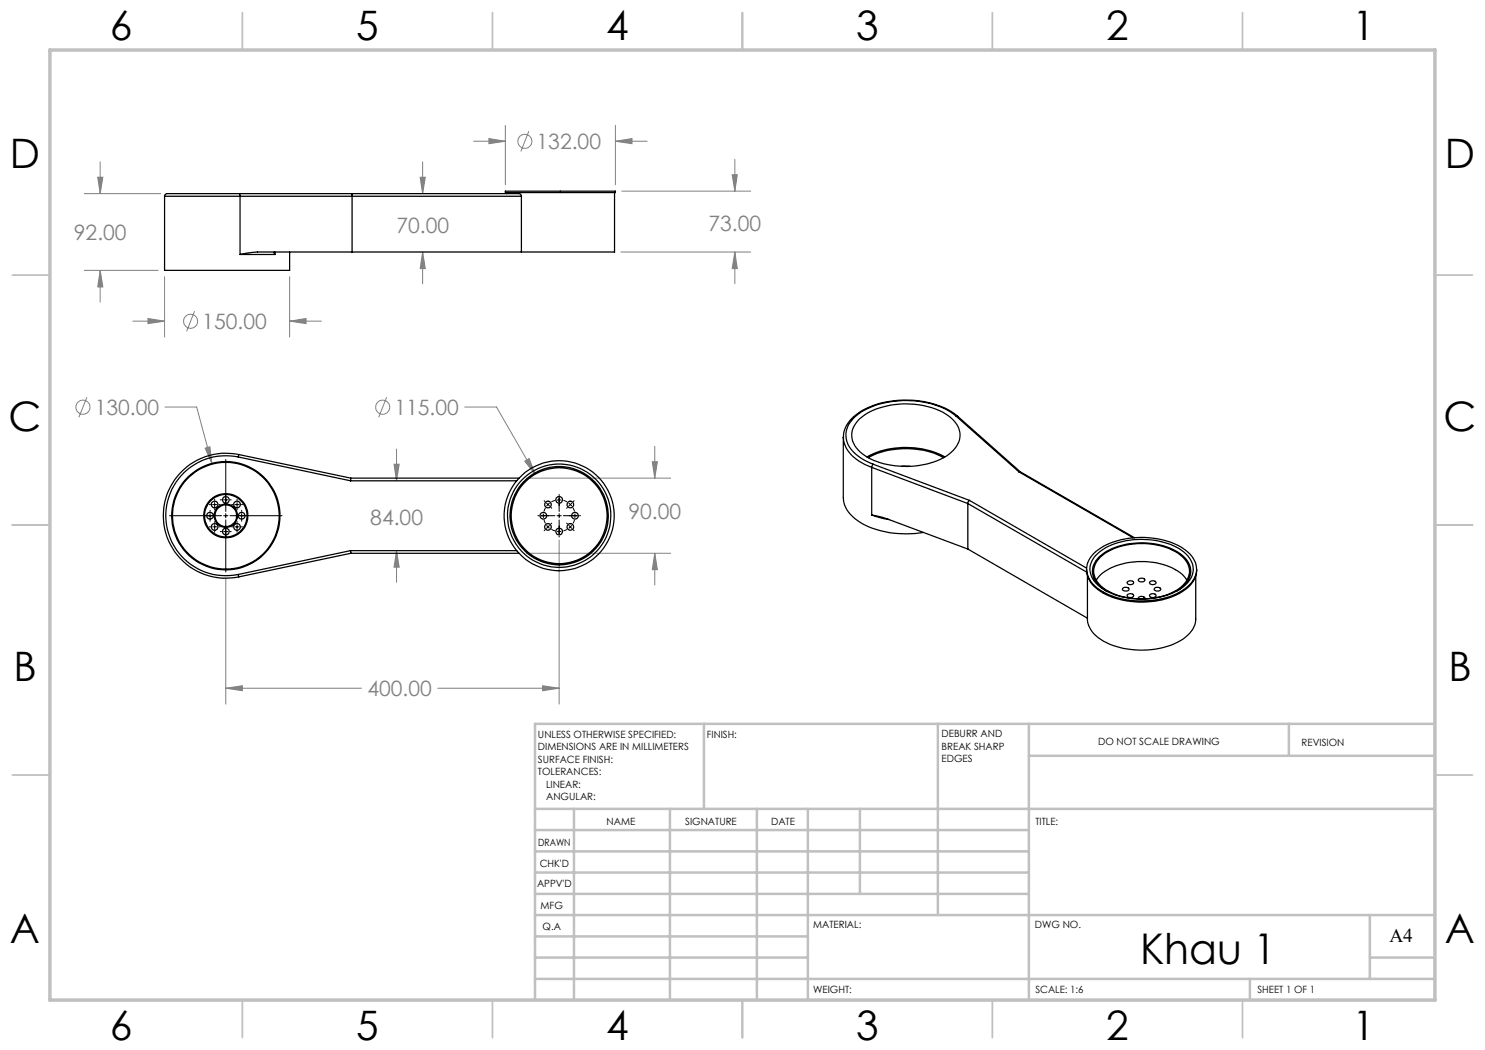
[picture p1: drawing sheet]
<svg xmlns="http://www.w3.org/2000/svg" width="297mm" height="210mm" viewBox="0 0 297 210" stroke-linecap="round" stroke-linejoin="round" font-family="sans-serif">
<g fill="none" stroke="#808080" stroke-width=".2">
<path d="M16.9 38.7h15.2M19.5 35.4h1.1l-.6 3.3zM20 32.4v6.3M84 35.4h1.1l-.6 3.3zM84.5 32.4v6.3M94.7 28.2h6.4M97.8 27.7l3.3 .5-3.3 .5zM101.1 25.1v11.9M105.8 26.2l-1.6 4.1M123.1 25.1v11.9M123.1 28.2h6.3M123.1 28.2l3.3-.5v1z"/>
<path d="M124.4 38.2h25.7M146.4 35h1.1l-.5 3.2zM147 31.9v6.3M16.9 54.1h14.7M20 54.1v6.3M20 54.1l.6 3.3h-1.1zM32.9 55.3v12.1M57.9 55.3v12.1M84.5 50.4v6.4M84.5 50.4l.6 3.3h-1.1zM124.2 50.4h25.9M147 50.4v6.4"/>
<path d="M147 50.4l.5 3.3h-1.1zM17.4 79.4l-1.6 4.1M26.6 64.2h6.3M29.6 63.7l3.3 .5-3.3 .5zM38.9 62.2l-1.6 4.1M57.9 64.2h6.4M57.9 64.2l3.3-.5v1zM77.3 79.4l-1.6 4.1M33 81.4h6.3l3.1 11.3M41 89.6l1-.2 .4 3.3zM78.8 92.8h1l-.5 3.4zM79.3 89.8v6.4"/>
<path d="M93 81.4h6.3l7.7 13.5M105 92.2l.8-.5 1.2 3.2zM105.3 95.6h28.8M130.5 92.3h1l-.5 3.3zM131 89.3v6.3M45.2 115.7v25.1M79.3 110.1l.5 3.3h-1zM79.3 110.1v6.4M105.3 110.7h28.8M111.8 108v32.8M131 110.7v6.3M131 110.7l.5 3.2h-1z"/>
<path d="M45.2 137.6l3.3-.4v.9zM45.2 137.6h27.1M87.6 137.6h24.2M108.5 137.2l3.3 .4-3.3 .5z"/>
<circle cx="105" cy="28.3" r="1.41"/>
<circle cx="38.1" cy="64.2" r="1.41"/>
<circle cx="16.6" cy="81.4" r="1.41"/>
<circle cx="76.5" cy="81.4" r="1.42"/>
</g>
<path d="M108.8 104l.3 .7M109.1 101.6l-.3 .7M110.3 105.9l.7 .3M111 100.1l-.7 .3M112.7 106.2l.7-.3M113.4 100.4l-.7-.3M114.6 104.7l.3-.7M114.9 102.3l-.3-.7" fill="none" stroke="#000" stroke-width=".2" stroke-dasharray="15.2 1.3 1.3 1.3" stroke-linecap="butt"/>
<g fill="none" stroke="#000" stroke-width=".2">
<path d="M42.9 99.8v.3M44.1 100h.2M44.7 100h.9M45.2 91.9v10.4M46 100h.2M47.4 99.8v.3M111.8 98.9v.2M111.8 99.5v2.8M33.9 103.1h10.4M41.8 105.4h.3M41.8 100.9h.3M42 102.1v.2"/>
<path d="M42 102.7v.9M42 104v.2M42.5 105.4h.9M42.5 100.9h.9M42.9 100.5v.8M42.9 101.8v.2M42.9 104.3v.2M42.9 104.9v.9M42.9 106.2v.3M43.8 105.4h.2M43.8 100.9h.2M44.1 106.3h.2"/>
<path d="M44.7 103.1h.9M44.7 106.3h.9M45.2 102.7v.9M45.2 104v10.4M46 103.1h10.4M46 106.3h.2M46.3 105.4h.3M46.3 100.9h.3M47 105.4h.8M47 100.9h.8M47.4 100.5v.8M47.4 101.8v.2"/>
<path d="M47.4 104.3v.2M47.4 104.9v.9M47.4 106.2v.3M48.3 105.4h.2M48.3 100.9h.2M48.3 102.1v.2M48.3 102.7v.9M48.3 104v.2M107.6 103.1h.2M108.2 103.1h2.8M108.7 102.7v.9M108.8 100.1l.2 .2"/>
<path d="M109 106l-.2 .1M109.3 100.6l.6 .6M109.3 105l.6 .6M109.9 105.1l-.6 .6M109.9 100.6l-.6 .6M110.2 101.5l.1 .2M110.3 104.6l-.1 .2M111.4 106.3h.9M111.4 100h.9M111.4 103.1h.9M111.8 102.7v.9M111.8 104v2.7"/>
<path d="M111.8 107.2v.2M112.7 103.1h2.7M113.3 104.6l.2 .2M113.5 101.5l-.2 .2M113.7 100.6l.4 .3M113.8 105.1l.3 .3M114.1 105.4l-.4 .2M114.1 100.9l.2 .3M114.1 105.4l.3 .3M114.1 100.9l-.3 .3M114.3 105l-.2 .4M114.4 100.6l-.3 .3"/>
<path d="M114.7 106l.1 .1M114.8 100.1l-.1 .2M115 102.7v.9M115.9 103.1h.2"/>
</g>
<g fill="none" stroke="#c0c0c0" stroke-width=".35">
<path d="M48.5 2.5v7.5M98.5 2.5v7.5M148.5 2.5v7.5M198.5 2.5v7.5M248.5 2.5v7.5M2.5 55h7.5M287 55h7.5M2.5 105h7.5M287 105h7.5M2.5 155h7.5M287 155h7.5M48.5 200v7.5"/>
<path d="M98.5 200v7.5M148.5 200v7.5M198.5 200v7.5M248.5 200v7.5"/>
</g>
<g fill="none" stroke="#c0c0c0" stroke-width=".5">
<path d="M140.8 144.8v17M187.6 144.8v38.2M205.8 144.8v55.2M205.8 151.2h81.2M257.8 144.8v6.4M287 144.8h-180v55.2M107 161.8h180M107 178.8h98.8M107 174.5h98.8M107 170.3h98.8M107 166h98.8M114.8 161.8v38.2"/>
<path d="M134 161.8v38.2M151.4 161.8v38.2M161.6 161.8v38.2M172 161.8v17M107 195.8h180M107 191.5h54.6M107 187.3h54.6M107 183h180M250 195.8v4.2M274 191.5h13M274 183v12.8"/>
</g>
<path d="M10 10h277v190h-277z" fill="none" stroke="#c0c0c0" stroke-width=".7"/>
<path d="M146.4 35h1.1l-.5 3.2zM147 50.4l.5 3.3h-1.1zM20 54.1l.6 3.3h-1.1zM19.5 35.4h1.1l-.6 3.3zM84 35.4h1.1l-.6 3.3zM84.5 50.4l.6 3.3h-1.1zM29.6 63.7l3.3 .5-3.3 .5zM57.9 64.2l3.3-.5v1zM97.8 27.7l3.3 .5-3.3 .5zM123.1 28.2l3.3-.5v1zM41 89.6l1.4 3.1-.4-3.3zM45.2 137.6l3.3-.4v.9zM108.5 137.2l3.3 .4-3.3 .5zM78.8 92.8h1l-.5 3.4zM79.3 110.1l.5 3.3h-1zM131 110.7l.5 3.2h-1zM130.5 92.3h1l-.5 3.3zM105 92.2l2 2.7-1.2-3.2z" fill="#808080"/>
<g fill="none" stroke="#000" stroke-width=".25">
<path d="M32.9 39.3v14.8h25v-3.7M32.9 39.3h15.1M47.9 38.7h-14.5l-.4 .3-.1 .3M47.9 38.7l.1 .6M47.9 38.7h55.9l.3 .2 .2 .4M48 39.3v11.6M48 39.3h56.3M70.4 38.7v11.7M101.1 38.2h22v.3h-22zM101.2 38.5v.2M104.3 39.3v11.1M122.9 38.5v11.9h-18.6"/>
<path d="M48 50.9h7M54.9 50.4l.1 .5M55 50.4v.5M104.3 50.4h-52.8l-3.5 .5M47.7 91.4a12 12 0 0 0-14.5 11.7 12 12 0 0 0 14.5 11.8M47.7 91.4l22.4 4.8M47.7 90.9v.5M47.7 90.9a12.5 12.5 0 0 0-15 12.2 12.5 12.5 0 0 0 15 12.3M47.7 90.9l22.5 4.7M70.1 96.2h33.3M70.2 95.6l-.1 .6M70.2 95.6h33.6"/>
<path d="M168.7 87.4v12.1a6 6 0 0 0 3.3 5 19 19 0 0 0 12.7 2M168.7 87.5a6.3 6.3 0 0 0 3.7 5.1l1.9 .9M171.9 83.8a15.1 15.1 0 0 1 11-3 12.4 12.4 0 0 1 8 3.5 4.1 4.1 0 0 1-.7 6.2 15.2 15.2 0 0 1-11.9 2.6 10.5 10.5 0 0 1-7.3-4 4.1 4.1 0 0 1 .9-5.3zM173.4 91.4a16.8 16.8 0 0 1 15.5 0M173.6 91.5a16.7 16.7 0 0 1 15.1 0M174.3 93.5l19.3 7.2M174.3 93.5v9.5M174.6 92.8l-.3 .7M174.6 92.8l19.3 7.3M180.3 93.3h1.7M191.2 83.2a16.5 16.5 0 0 0-12.3-3 13.7 13.7 0 0 0-8.4 3.7 4.6 4.6 0 0 0 .6 6.9l1.6 1.1 1.9 .9M191.2 83.2l.4 .1"/>
<path d="M191.2 83.2l12.6 11.2M191.6 83.3a17.1 17.1 0 0 0-13.2-3.1 13.1 13.1 0 0 0-8.6 4.1l-.6 .9-.4 1-.1 1.3M191.6 83.3l12.4 11.1M203.8 94.4h.2M203.8 94.4l22.8 13.2M204 94.4l22.9 13.2M47.7 114.9v.5M70.1 110.1l.1 .6M70.1 110.1l-22.4 4.8M70.1 110.1h33.3M70.2 110.7l-22.5 4.7M70.2 110.7h33.6"/>
<path d="M174.3 103l3 .7 16.3 6.1M174.3 103l1.7 .5 1.9 .4M193.6 100.7v9.1M193.6 109.8l23.9 13.8M193.6 100.7l23.7 13.7M193.9 100.1l-.3 .6M193.9 100.1l23.4 13.5M217.3 113.8a5.4 5.4 0 0 0 3.3 4.8 16.7 16.7 0 0 0 16.3-.6 4.9 4.9 0 0 0 2.4-4.2M217.5 115.2v8.6a5.7 5.7 0 0 0 3.8 4.7 16.9 16.9 0 0 0 15.2-.6 5 5 0 0 0 2.6-4.1v-8.6M218.8 110.6a14.4 14.4 0 0 1 10.1-3.1 12.9 12.9 0 0 1 9.5 3.8 4.2 4.2 0 0 1-1 6.1 15.8 15.8 0 0 1-12 2.6 11.7 11.7 0 0 1-7.1-3.6 4.1 4.1 0 0 1 .5-5.8zM219.3 111a13 13 0 0 1 9.7-3.1 11.8 11.8 0 0 1 8.6 3.4 4 4 0 0 1-.9 6 15 15 0 0 1-11.7 2.2 9 9 0 0 1-6.7-4.2 3.7 3.7 0 0 1 1-4.3zM219.3 116.1a9.1 9.1 0 0 1 6.1-3.5 13.8 13.8 0 0 1 11.1 2.3l.9 1.2"/>
<path d="M220.1 111.4a13.5 13.5 0 0 1 11.2-2.4 8.4 8.4 0 0 1 6.3 4 4.1 4.1 0 0 1-2 4.9 14.7 14.7 0 0 1-14.6 0 4 4 0 0 1-1.8-5.4zM221.2 118.2a4.8 4.8 0 0 1-2.7-4.3 6.1 6.1 0 0 1 4.5-4.4 14.7 14.7 0 0 1 13.5 1.6 3.8 3.8 0 0 1 .1 6.2l-1.2 .9M224.6 117.6a.79 .79 0 0 1 1.2 .3 .84 .84 0 0 1-1.3 0zM225.5 118.9a.66 .66 0 0 1 .7-.2 .66 .66 0 0 1 .5 .6 .74 .74 0 0 1-1.3-.3zM225.5 116.3a.66 .66 0 0 1 .7-.2 .66 .66 0 0 1 .5 .6 .74 .74 0 0 1-1.3-.3zM227.7 119.8a.65 .65 0 0 1 .6-.5 .65 .65 0 0 1 .7 .5M227.8 115.8a.79 .79 0 0 1 1.2 .3 .84 .84 0 0 1-1.4-.1zM230 118.9a.66 .66 0 0 1 .7-.2 .66 .66 0 0 1 .5 .6 .74 .74 0 0 1-1.3-.3zM230 116.3a.66 .66 0 0 1 .7-.2 .66 .66 0 0 1 .5 .6 .74 .74 0 0 1-1.3-.3zM230.9 117.6a.8 .8 0 0 1 1.3 .3 .84 .84 0 0 1-1.4 0z"/>
<circle cx="45.2" cy="100" r=".67"/>
<circle cx="111.8" cy="100" r=".67"/>
<circle cx="42" cy="103.1" r=".67"/>
<circle cx="42.9" cy="100.9" r=".67"/>
<circle cx="42.9" cy="105.4" r=".67"/>
<circle cx="45.2" cy="103.1" r="10.7"/>
<circle cx="45.2" cy="103.1" r="4.2"/>
<circle cx="45.2" cy="103.1" r="10.8"/>
<circle cx="45.2" cy="103.1" r="4.4"/>
<circle cx="45.2" cy="106.3" r=".68"/>
<circle cx="45.2" cy="103.1" r="2.34"/>
<circle cx="45.2" cy="103.1" r="2.17"/>
<circle cx="47.4" cy="105.4" r=".67"/>
<circle cx="47.4" cy="100.9" r=".67"/>
<circle cx="48.3" cy="103.2" r=".66"/>
<circle cx="108.7" cy="103.1" r=".67"/>
<circle cx="109.6" cy="100.9" r=".67"/>
<circle cx="109.6" cy="105.4" r=".67"/>
<circle cx="111.8" cy="103.1" r="9.6"/>
<circle cx="111.8" cy="103.1" r="10.3"/>
<circle cx="111.8" cy="103.2" r="9.8"/>
<circle cx="111.8" cy="106.3" r=".66"/>
<circle cx="111.8" cy="103.2" r="11"/>
<circle cx="114.1" cy="100.9" r=".67"/>
<circle cx="114.1" cy="105.4" r=".67"/>
<circle cx="115" cy="103.1" r=".67"/>
</g>
<text font-size="8.5" x="228" y="192.7">Khau 1</text>
<g font-size="8.1">
<text x="22" y="8">6</text>
<text x="71.2" y="8">5</text>
<text x="121.2" y="8">4</text>
<text x="171.3" y="8">3</text>
<text x="221.3" y="8">2</text>
<text x="270.5" y="8">1</text>
<text x="2" y="33.6">D</text>
<text x="289" y="33.6">D</text>
<text x="1.7" y="86.1">C</text>
<text x="288.7" y="86.1">C</text>
<text x="2.7" y="136.1">B</text>
<text x="289.7" y="136.1">B</text>
<text x="2" y="188.6">A</text>
<text x="289" y="188.6">A</text>
<text x="22" y="208">6</text>
<text x="71.2" y="208">5</text>
<text x="121.2" y="208">4</text>
<text x="171.3" y="208">3</text>
<text x="221.3" y="208">2</text>
<text x="270.5" y="208">1</text>
</g>
<g font-size="4.2" fill="#808080">
<text x="107.3" y="29.8">132.00</text>
<text x="79.3" y="46.6">70.00</text>
<text x="141.7" y="46.3">73.00</text>
<text x="14.8" y="48">92.00</text>
<text x="40.5" y="65.8">150.00</text>
<text x="18.9" y="83">130.00</text>
<text x="78.9" y="83">115.00</text>
<text x="74.1" y="105">84.00</text>
<text x="125.7" y="103.8">90.00</text>
<text x="73.5" y="139.2">400.00</text>
</g>
<text font-size="3.9" x="277.9" y="188.4">A4</text>
<g font-size="2">
<text x="107.6" y="147.6">UNLESS OTHERWISE SPECIFIED:</text>
<text x="141.4" y="147.6">FINISH:</text>
<text x="188.3" y="147.5">DEBURR AND</text>
<text x="188.3" y="150">BREAK SHARP</text>
<text x="219.6" y="149">DO NOT SCALE DRAWING</text>
<text x="260.3" y="149.2">REVISION</text>
<text x="107.6" y="150.1">DIMENSIONS ARE IN MILLIMETERS</text>
<text x="107.6" y="152.6">SURFACE FINISH:</text>
<text x="107.6" y="155.1">TOLERANCES:</text>
<text x="188.3" y="152.5">EDGES</text>
<text x="109.2" y="157.6">LINEAR:</text>
<text x="109.2" y="160.1">ANGULAR:</text>
<text x="121.3" y="165">NAME</text>
<text x="137" y="164.9">SIGNATURE</text>
<text x="154.2" y="164.9">DATE</text>
<text x="207.1" y="164.9">TITLE:</text>
<text x="107.6" y="169.1">DRAWN</text>
<text x="107.9" y="173.3">CHK'D</text>
<text x="107.4" y="177.4">APPV'D</text>
<text x="108.1" y="181.8">MFG</text>
<text x="108.5" y="186">Q.A</text>
<text x="162.6" y="185.5">MATERIAL:</text>
<text x="207" y="185.5">DWG NO.</text>
<text x="162.6" y="198.5">WEIGHT:</text>
<text x="207.1" y="198.6">SCALE: 1:6</text>
<text x="251.5" y="198.6">SHEET 1 OF 1</text>
</g>
</svg>
